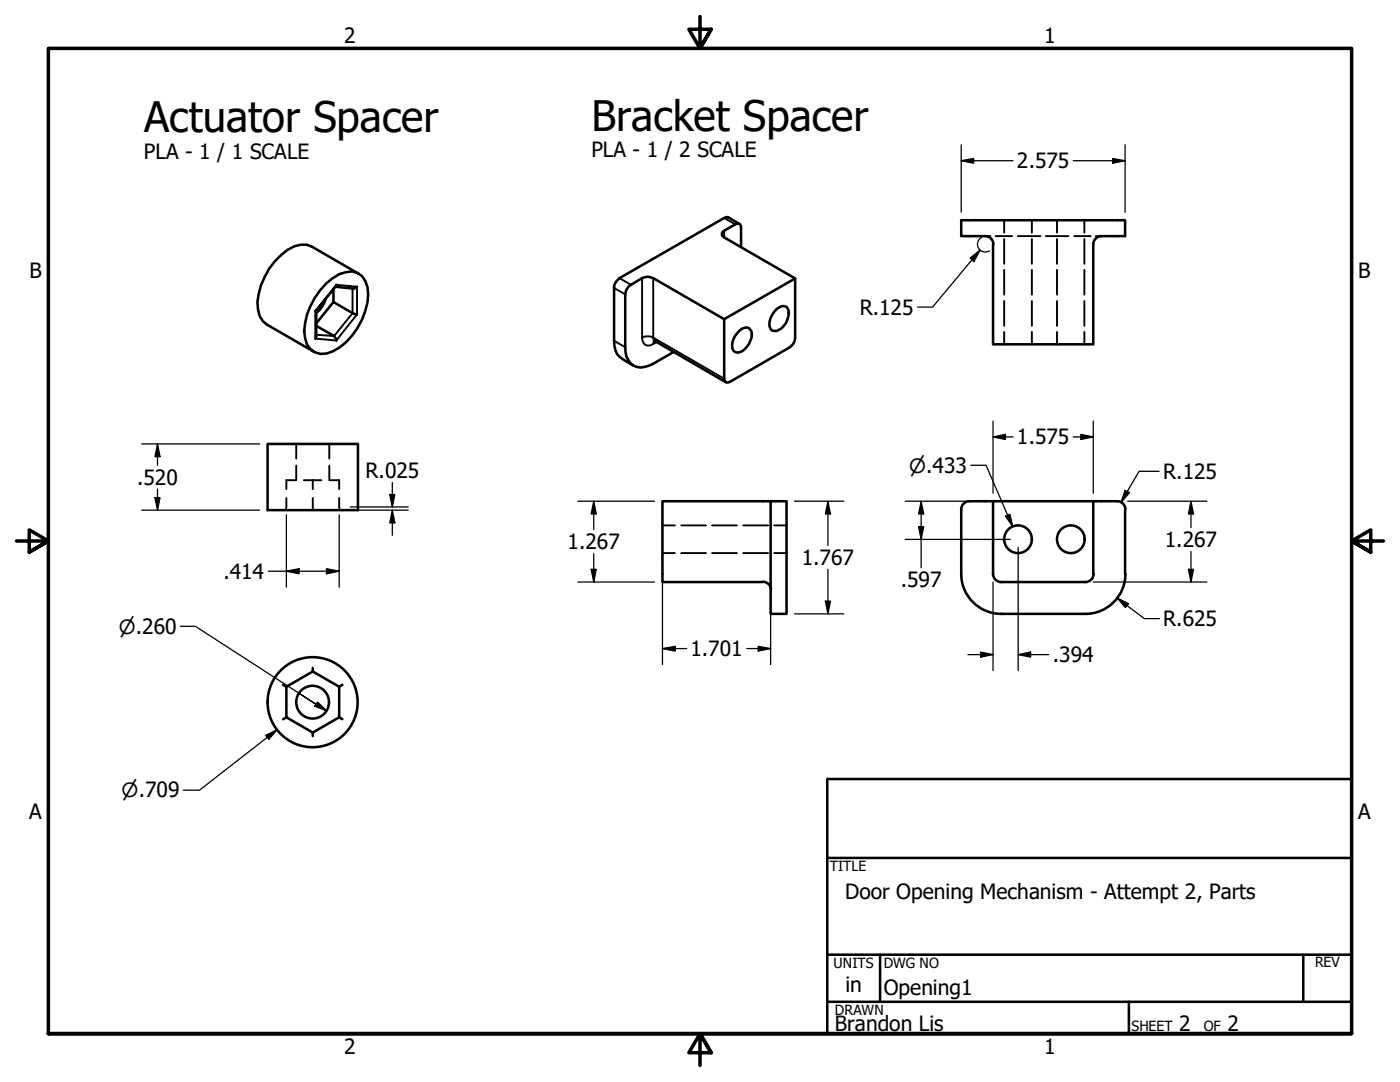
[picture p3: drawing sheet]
<svg xmlns="http://www.w3.org/2000/svg" width="279mm" height="216mm" viewBox="0 0 279 216" stroke-linecap="round" stroke-linejoin="round" font-family="sans-serif">
<!-- layer: Visible (ANSI) -->
<g fill="none" stroke="#000" stroke-width=".51">
<path d="M65 59.6a5.5 5.5 0 0 1-1.9 2.8M65.2 56.5a7 7 0 0 1 5.1-2.3 3.6 3.6 0 0 1 3 3.1 13.3 13.3 0 0 1-6.9 12.8 3.6 3.6 0 0 1-5.5-2.6 11.6 11.6 0 0 1 2-8.1l1-1.6zM66.5 57.7v2.6M66.9 57.2l3.6 .4 .7-.4M67.1 56.8l-4 5.2v5.1l-.2 .5M71.6 54.6l-9.4-5.4a4.7 4.7 0 0 0-4.8 .6 14.2 14.2 0 0 0-6 10.5l.1 1.5 .3 1.3 .7 1 .8 .7 9.3 5.4M147.6 44.7l-2.2-1.3-.3-.1-.6 .2-20.9 12a2.51 2.51 0 0 0-1 2v10.5a3.9 3.9 0 0 0 1.6 3.6l2.2 1.4M147.9 49.3v-3.9l-.2-.6-.3-.2-.7 .2-2.2 1.2a.71 .71 0 0 0-.4 .7 .71 .71 0 0 0 .4 .7l14.2 8.2M196.6 47.1h-4.8v-3.2h32.7v3.2h-4.7M196.6 47.1a1.62 1.62 0 0 1 1.6 1.6M198.2 48.7v20h20v-20M219.8 47.1a1.62 1.62 0 0 0-1.6 1.6"/>
<path d="M63.1 65l3.6 2.1 .4 .8M63.1 62h-.2M71.2 62.7l-.8-.2-3.9-2.2-3.4 4.2M130.5 68l14.3 8.3M144.5 63.7l-14.1-8.2a2.41 2.41 0 0 0-2.3 0l-2.2 1.3a2.33 2.33 0 0 0-1.1 1.9v10.6a3.8 3.8 0 0 0 2.3 3.9 4.8 4.8 0 0 0 3.3-.6l4-2.4M144.5 63.7l14.2-8.1v11.8a2.32 2.32 0 0 1-1.2 1.9l-12.2 7a.66 .66 0 0 1-.8-.7zM147.6 66a1.79 1.79 0 0 1 1.9-.5 1.84 1.84 0 0 1 .2 2.5 3.2 3.2 0 0 1-2.6 2.4 1.14 1.14 0 0 1-1-1.4 4.1 4.1 0 0 1 1.5-3zM155 61.7a1.46 1.46 0 0 1 2.2-.2 3.7 3.7 0 0 1-2.2 4.5 1.12 1.12 0 0 1-1.5-1.3 4.4 4.4 0 0 1 1.5-3zM53.4 88.6h18v13.2h-18zM152.2 116.1a1.62 1.62 0 0 1 1.7 1.6M153.8 100h3.2v22.5h-3.2zM153.8 100h-21.6v16.1h20"/>
<path d="M191.8 114.5a8 8 0 0 0 8 8M191.8 101.6v13M198.2 114.5a1.62 1.62 0 0 0 1.6 1.6M198.2 100h-4.7a1.62 1.62 0 0 0-1.7 1.6M198.2 114.6v-14.6h20v14.6M199.8 116.1h16.8M218.2 100h4.8a1.62 1.62 0 0 1 1.6 1.6M218.2 114.5a1.62 1.62 0 0 1-1.6 1.6M224.5 101.6v13M224.6 114.5a8 8 0 0 1-8 8M57.1 137v6.1l-.6 .4M62.4 133.3v.7l5.3 3"/>
<path d="M62.4 134l-5.3 3-.6-.3M68.3 136.7l-.6 .3v6.1l.6 .4M199.8 122.5h16.8M57.1 143.1l5.3 3.1v.7M67.7 143.1l-5.3 3.1"/>
<circle cx="203.2" cy="107.6" r="2.76"/>
<circle cx="213.7" cy="107.6" r="2.76"/>
<circle cx="62.4" cy="140.1" r="3.3"/>
<circle cx="62.4" cy="140.1" r="9"/>
</g>
<!-- layer: Visible Narrow (ANSI) -->
<g fill="none" stroke="#000" stroke-width=".38">
<path d="M67.1 56.8l4.1 .4v5.5l-4.1 5.2-4.2-.3v-5.6zM70.4 57.5v5l-3.7 4.6-3.6-.3M122.6 57.5l2.2 1.2M123.6 55.5l2.3 1.3M128.1 55.5v11.9M130.4 55.5v11.9l14.1 8.2M144.5 43.5l2.2 1.3M144.5 46v1.4M122.6 68l2.2 1.3M128.1 67.4a1.35 1.35 0 0 0 .7 1.4 1.35 1.35 0 0 0 1.6-.2M128.1 67.4a2.47 2.47 0 0 1 2.3 0l.2 .5 .1 .2M130.6 68l-.2 .6"/>
<path d="M131.1 68.3l-.7 .3"/>
</g>
<!-- layer: Hidden (ANSI) -->
<g fill="none" stroke="#000" stroke-width=".38">
<path d="M196.6 47.1h1.1M198.7 47.1h3.3M200.4 43.9v2.5M200.4 47.7v4.9M200.4 53.8v5M203.1 47.1h4.5M205.9 43.9v2.5M205.9 47.7v4.9M205.9 53.8v5M208.7 47.1h4.5M210.9 43.9v2.5M210.9 47.7v4.9"/>
<path d="M210.9 53.8v5M214.4 47.1h3.3M216.4 43.9v2.5M216.4 47.7v4.9M216.4 53.8v5M218.7 47.1h1.1M200.4 60.1v4.9M200.4 66.2v2.5M205.9 60.1v4.9M205.9 66.2v2.5M210.9 60.1v4.9M210.9 66.2v2.5"/>
<path d="M216.4 60.1v4.9M216.4 66.2v2.5M57.1 99.4v2.1M58.9 95.8h-1.8v1.8M59.1 88.6v2.9M59.1 92.9v2.9M60.6 95.8h3.5M62.4 95.8v1.8M62.4 99.4v2M65.7 88.6v2.9M65.7 92.9v2.9M65.9 95.8h1.8v1.8"/>
<path d="M67.7 99.4l.1 2.1M56.8 101.7l-.3 .1M62.4 101.6v.2M68 101.7l.3 .1M132.2 110.4h2.5M132.2 104.8h2.5M136 110.4h4.9M136 104.8h4.9M142.1 110.4h5M142.1 104.8h5M148.3 110.4h5M148.3 104.8h5"/>
<path d="M154.5 110.4h2.5M154.5 104.8h2.5"/>
</g>
<!-- layer: Border (ANSI) -->
<path d="M139.7 3.3v6.4l-2.2-3.9h4.4l-2.2 3.9 2.2-3.9M3.3 107.9h6.4l-3.9-2.2v4.5l3.9-2.3-3.9 2.3M276.1 107.9h-6.4l3.9-2.2v4.5l-3.9-2.3 3.9 2.3M9.7 206.2v-196.5h260v196.5h-260h260M141.9 210.1l-2.2-3.9 2.2 3.9h-4.4l2.2-3.9v6.4" fill="none" stroke="#000" stroke-width=".7"/>
<!-- layer: Title (ANSI) -->
<path d="M165.1 155.4h104.6v50.8h-104.6zM165.1 171.2h104.6M165.1 190.5h104.6M165.1 199.9h104.6M175.6 190.5v9.4M225.3 199.9v6.3M260.1 190.5v9.4" fill="none" stroke="#000" stroke-width=".51"/>
<!-- layer: Dimension (ANSI) -->
<g fill="none" stroke="#000" stroke-width=".25">
<path d="M191.8 32.1l2.5-.5v1zM191.8 32.1h10.4M191.8 28.9v13.5M214.2 32.1h10.3M222.1 31.6l2.4 .5-2.4 .5zM224.5 28.9v13.5M193.6 51.5l2-1.6-1.2 2.3zM195.6 49.9l-9.5 11.4h-3M196 47.3a1.56 1.56 0 0 0-.7 2.2 1.56 1.56 0 0 0 2.2 .5M28.3 88.6h23.5M30.9 99.3h1l-.5 2.5zM31.4 88.6l.5 2.5h-1z"/>
<path d="M31.4 88.6v4.2M31.4 97.6v4.2M77.8 98.7h1l-.5 2.5zM78.3 96.3v4.9M193.7 92.8h3.1l5.3 12.3M198.2 87.2l2.5-.5v1zM198.2 87.2h4M198.2 84v14.4M214.2 87.2h4M215.7 86.7l2.5 .5-2.5 .5zM218.2 84v14.4M224.5 97.9l.9 .4-1.7 2z"/>
<path d="M231.3 94h-4l-3.6 6.3M28.3 101.8h23.5M53.5 114h14.2M57.1 114l2.6-.5v1zM57.1 102.7v14.5M65.2 113.5l2.5 .5-2.5 .5zM67.7 102.7v14.5M69.9 101.8h11.6M69.9 101.2h11.6M78.3 101.8l.5 2.5h-1zM78.3 101.8v5M115.3 100h15.3"/>
<path d="M115.3 116.1h15.3M118 113.6h1l-.5 2.5zM118.5 100l.5 2.6h-1zM118.5 100v5.7M118.5 110.5v5.6M132.2 116.1v16.5M153.8 116.1v16.5M158.6 100h9.8M164.7 120h1l-.5 2.5zM165.2 100l.5 2.6h-1zM165.2 100v8.8M165.2 113.6v8.9"/>
<path d="M180.7 100h15.9M180.7 107.6h20.9M183.3 105.1h1l-.5 2.5zM183.8 100l.5 2.6h-1zM183.8 100v13.3M198.2 116.1v17.7M200.7 103l.8-.4 .6 2.5zM203.2 109.2v24.6M218.2 116.1h22.7M219.8 100h3.8M222.9 119.3l2.3 1.2-.6 .7zM222.9 119.3l5.5 4.1h3"/>
<path d="M225 100h15.9M237.2 113.6h1l-.5 2.5zM237.7 100l.5 2.6h-1zM237.7 100v5.3M237.7 110v6.1M36 125h3l24.1 15.5-3.5-2.2M132.2 129.4l2.5-.4v.9zM132.2 129.4h4.8M149 129.4h4.8M151.3 129l2.5 .4-2.5 .5zM158.6 122.5h9.8M193.2 130.6h5"/>
<path d="M195.7 130.1l2.5 .5-2.5 .5zM203.2 130.6l2.5-.5v1zM203.2 130.6h6.1M53 146.7l2.3-1.1-1.6 1.9zM55.3 145.6l-15.5 12.1h-3.2M63.1 140.5l2.1 1.4M63.4 140.1l1.8 1.8-2.4-1z"/>
</g>
<g fill="#000">
<path d="M191.8 32.1l2.5-.5v1zM222.1 31.6l2.4 .5-2.4 .5zM193.6 51.5l2-1.6-1.2 2.3zM30.9 99.3h1l-.5 2.5zM31.4 88.6l.5 2.5h-1zM77.8 98.7h1l-.5 2.5zM198.2 87.2l2.5-.5v1zM215.7 86.7l2.5 .5-2.5 .5zM224.5 97.9l.9 .4-1.7 2zM57.1 114l2.6-.5v1zM65.2 113.5l2.5 .5-2.5 .5zM78.3 101.8l.5 2.5h-1z"/>
<path d="M118 113.6h1l-.5 2.5zM118.5 100l.5 2.6h-1zM164.7 120h1l-.5 2.5zM165.2 100l.5 2.6h-1zM183.3 105.1h1l-.5 2.5zM183.8 100l.5 2.6h-1zM200.7 103l.8-.4 .6 2.5zM237.2 113.6h1l-.5 2.5zM237.7 100l.5 2.6h-1zM132.2 129.4l2.5-.4v.9zM151.3 129l2.5 .4-2.5 .5zM195.7 130.1l2.5 .5-2.5 .5z"/>
<path d="M203.2 130.6l2.5-.5v1zM222.9 119.3l2.3 1.2-.6 .7zM53 146.7l2.3-1.1-1.6 1.9zM63.4 140.1l1.8 1.8-2.4-1z"/>
</g>
<g font-size="8.4">
<text x="28.8" y="26.4">Actuator Spacer</text>
<text x="118" y="26.1">Bracket Spacer</text>
</g>
<g font-size="4.2">
<text x="68.7" y="8.6">2</text>
<text x="208.4" y="8.6">1</text>
<text x="28.7" y="31.8">PLA - 1 / 1 SCALE</text>
<text x="118" y="31.4">PLA - 1 / 2 SCALE</text>
<text x="202.9" y="33.6">2.575</text>
<text x="5.9" y="55.5">B</text>
<text x="271.1" y="55.5">B</text>
<text x="171.6" y="62.8">R.125</text>
<text x="202.9" y="88.6">1.575</text>
<text x="73" y="95.4">R.025</text>
<text x="232.2" y="95.6">R.125</text>
<text x="27.4" y="96.7">.520</text>
<text x="113.3" y="109.6">1.267</text>
<text x="160" y="112.8">1.767</text>
<text x="232.5" y="109.2">1.267</text>
<text x="44.6" y="115.5">.414</text>
<text x="179.8" y="117.2">.597</text>
<text x="232.2" y="125">R.625</text>
<text x="137.8" y="130.9">1.701</text>
<text x="210.1" y="132.1">.394</text>
<text x="5.8" y="163.4">A</text>
<text x="271" y="163.4">A</text>
<text x="168.7" y="179.5">Door Opening Mechanism - Attempt 2, Parts</text>
<text x="168.7" y="198">in</text>
<text x="176.4" y="198.6">Opening1</text>
<text x="166.6" y="205.7">Brandon Lis</text>
<text x="235.3" y="205.7">2</text>
<text x="245" y="205.7">2</text>
<text x="68.7" y="210.3">2</text>
<text x="208.4" y="210.3">1</text>
</g>
<g font-size="3.9">
<text x="181.4" y="94.3">⌀.433</text>
<text x="23.7" y="126.4">⌀.260</text>
<text x="24.3" y="159.1">⌀.709</text>
</g>
<g font-size="2.8">
<text x="165.6" y="173.7">TITLE</text>
<text x="166.4" y="193.1">UNITS</text>
<text x="176.4" y="193.2">DWG NO</text>
<text x="262.4" y="193">REV</text>
<text x="166.6" y="202.4">DRAWN</text>
<text x="225.8" y="205.7">SHEET</text>
<text x="240.2" y="205.7">OF</text>
</g>
</svg>
